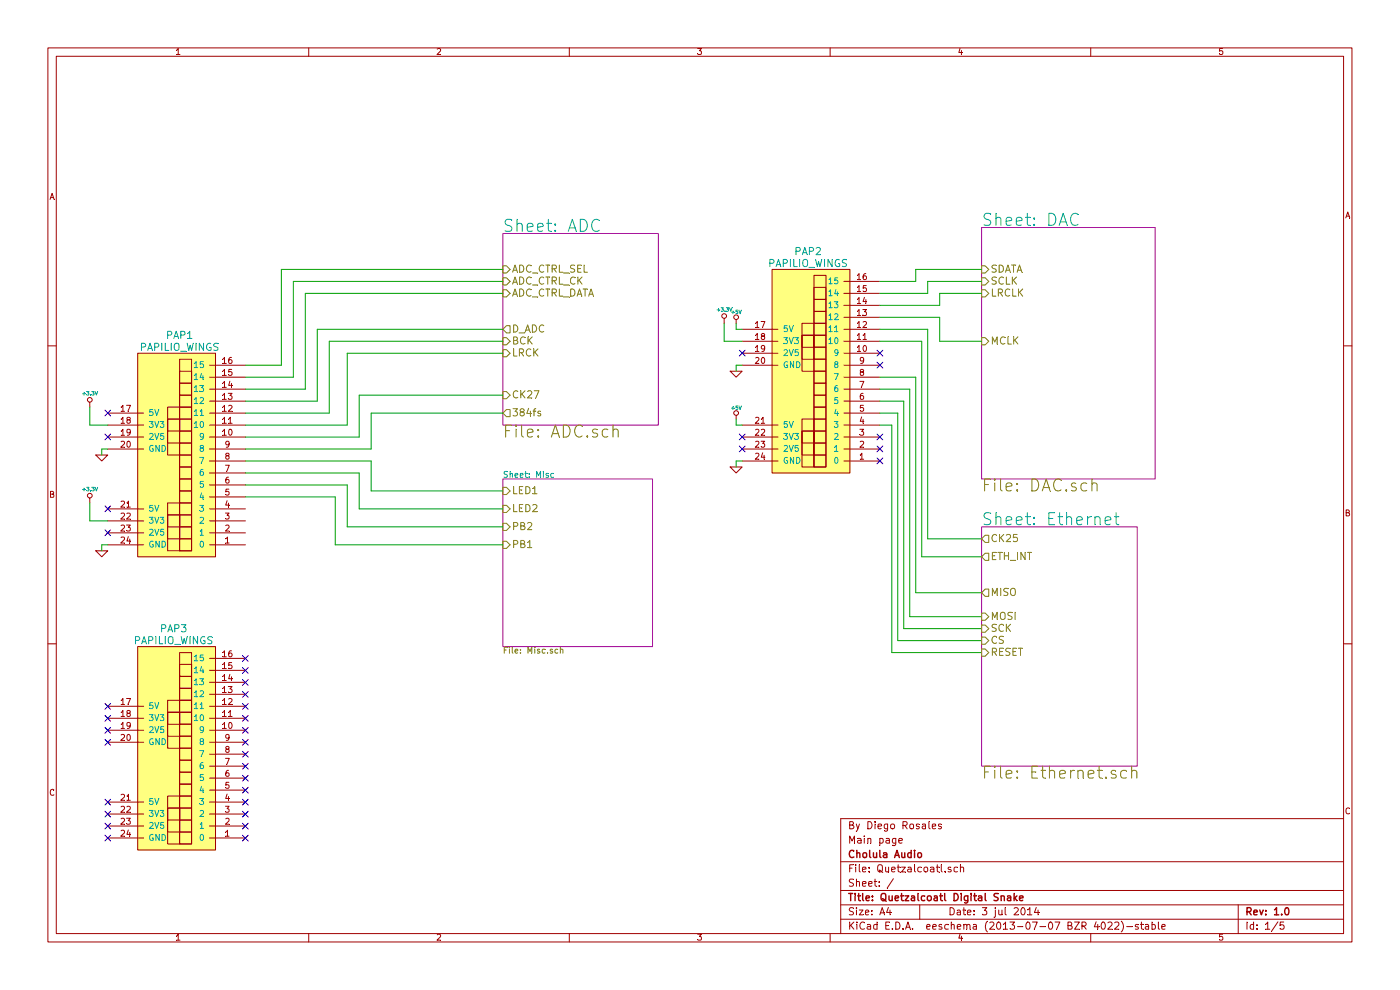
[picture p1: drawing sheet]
EESchema Schematic File Version 2
LIBS:power
LIBS:device
LIBS:transistors
LIBS:conn
LIBS:linear
LIBS:regul
LIBS:74xx
LIBS:cmos4000
LIBS:adc-dac
LIBS:memory
LIBS:xilinx
LIBS:special
LIBS:microcontrollers
LIBS:dsp
LIBS:microchip
LIBS:analog_switches
LIBS:motorola
LIBS:texas
LIBS:intel
LIBS:audio
LIBS:interface
LIBS:digital-audio
LIBS:philips
LIBS:display
LIBS:cypress
LIBS:siliconi
LIBS:opto
LIBS:atmel
LIBS:contrib
LIBS:valves
LIBS:papilio_wings
LIBS:Ethernet_controllers
LIBS:Transformers
LIBS:ADC
LIBS:PLL
LIBS:Jacks
LIBS:DAC
LIBS:Pushbutton
LIBS:Quetzalcoatl-cache
EELAYER 27 0
EELAYER END
$Descr A4 11693 8268
encoding utf-8
Sheet 1 5
Title "Quetzalcoatl Digital Snake"
Date "3 jul 2014"
Rev "1.0"
Comp "Cholula Audio"
Comment1 "Main page"
Comment2 "By Diego Rosales"
Comment3 ""
Comment4 ""
$EndDescr
$Comp
L PAPILIO_WINGS PAP1
U 1 1
P 1500 3950
F 0 "PAP1" H 1500 2800 60  0000 C CNN
F 1 "PAPILIO_WINGS" H 1500 2900 60  0000 C CNN
F 2 "~" H 1500 3950 60  0000 C CNN
F 3 "~" H 1500 3950 60  0000 C CNN
	1    1500 3950
	-1   0    0    1   
$EndComp
$Sheet
S 4200 1950 1300 1600
U 539B24BD
F0 "ADC" 100
F1 "ADC.sch" 100
F2 "D_ADC" O L 4200 2750 60 
F3 "LRCK" I L 4200 2950 60 
F4 "BCK" I L 4200 2850 60 
F5 "ADC_CTRL_SEL" I L 4200 2250 60 
F6 "ADC_CTRL_DATA" I L 4200 2450 60 
F7 "ADC_CTRL_CK" I L 4200 2350 60 
F8 "CK27" I L 4200 3300 60 
F9 "384fs" O L 4200 3450 60 
$EndSheet
$Comp
L +3.3V #PWR8
U 1 1
P 750 4200
F 0 "#PWR8" H 750 4160 30  0001 C CNN
F 1 "+3.3V" H 750 4310 30  0000 C CNN
F 2 "" H 750 4200 60  0000 C CNN
F 3 "" H 750 4200 60  0000 C CNN
	1    750  4200
	1    0    0    -1  
$EndComp
$Comp
L +3.3V #PWR4
U 1 1
P 750 3400
F 0 "#PWR4" H 750 3360 30  0001 C CNN
F 1 "+3.3V" H 750 3510 30  0000 C CNN
F 2 "" H 750 3400 60  0000 C CNN
F 3 "" H 750 3400 60  0000 C CNN
	1    750  3400
	1    0    0    -1  
$EndComp
$Comp
L GND #PWR6
U 1 1
P 850 3800
F 0 "#PWR6" H 850 3800 30  0001 C CNN
F 1 "GND" H 850 3730 30  0001 C CNN
F 2 "" H 850 3800 60  0000 C CNN
F 3 "" H 850 3800 60  0000 C CNN
	1    850  3800
	1    0    0    -1  
$EndComp
$Comp
L GND #PWR9
U 1 1
P 850 4600
F 0 "#PWR9" H 850 4600 30  0001 C CNN
F 1 "GND" H 850 4530 30  0001 C CNN
F 2 "" H 850 4600 60  0000 C CNN
F 3 "" H 850 4600 60  0000 C CNN
	1    850  4600
	1    0    0    -1  
$EndComp
NoConn ~ 900  4450
NoConn ~ 900  3650
$Comp
L PAPILIO_WINGS PAP2
U 1 1
P 6800 3250
F 0 "PAP2" H 6850 2100 60  0000 C CNN
F 1 "PAPILIO_WINGS" H 6850 2200 60  0000 C CNN
F 2 "~" H 6800 3250 60  0000 C CNN
F 3 "~" H 6800 3250 60  0000 C CNN
	1    6800 3250
	-1   0    0    1   
$EndComp
$Comp
L +5V #PWR5
U 1 1
P 6150 3500
F 0 "#PWR5" H 6150 3590 20  0001 C CNN
F 1 "+5V" H 6150 3590 30  0000 C CNN
F 2 "" H 6150 3500 60  0000 C CNN
F 3 "" H 6150 3500 60  0000 C CNN
	1    6150 3500
	1    0    0    -1  
$EndComp
$Comp
L +5V #PWR2
U 1 1
P 6150 2700
F 0 "#PWR2" H 6150 2790 20  0001 C CNN
F 1 "+5V" H 6150 2790 30  0000 C CNN
F 2 "" H 6150 2700 60  0000 C CNN
F 3 "" H 6150 2700 60  0000 C CNN
	1    6150 2700
	1    0    0    -1  
$EndComp
$Comp
L GND #PWR3
U 1 1
P 6150 3100
F 0 "#PWR3" H 6150 3100 30  0001 C CNN
F 1 "GND" H 6150 3030 30  0001 C CNN
F 2 "" H 6150 3100 60  0000 C CNN
F 3 "" H 6150 3100 60  0000 C CNN
	1    6150 3100
	1    0    0    -1  
$EndComp
$Comp
L GND #PWR7
U 1 1
P 6150 3900
F 0 "#PWR7" H 6150 3900 30  0001 C CNN
F 1 "GND" H 6150 3830 30  0001 C CNN
F 2 "" H 6150 3900 60  0000 C CNN
F 3 "" H 6150 3900 60  0000 C CNN
	1    6150 3900
	1    0    0    -1  
$EndComp
NoConn ~ 6200 3750
NoConn ~ 6200 2950
$Sheet
S 8200 1900 1450 2100
U 53AB66E8
F0 "DAC" 100
F1 "DAC.sch" 100
F2 "SDATA" I L 8200 2250 60 
F3 "SCLK" I L 8200 2350 60 
F4 "LRCLK" I L 8200 2450 60 
F5 "MCLK" I L 8200 2850 60 
$EndSheet
NoConn ~ 900  3450
NoConn ~ 900  4250
NoConn ~ 6200 3650
$Comp
L PAPILIO_WINGS PAP3
U 1 1
P 1500 6400
F 0 "PAP3" H 1550 5250 60  0000 C CNN
F 1 "PAPILIO_WINGS" H 1550 5350 60  0000 C CNN
F 2 "~" H 1500 6400 60  0000 C CNN
F 3 "~" H 1500 6400 60  0000 C CNN
	1    1500 6400
	-1   0    0    1   
$EndComp
NoConn ~ 900  5900
NoConn ~ 900  6000
NoConn ~ 900  6100
NoConn ~ 900  6200
NoConn ~ 900  6700
NoConn ~ 900  6800
NoConn ~ 900  6900
NoConn ~ 900  7000
NoConn ~ 2050 7000
NoConn ~ 2050 6900
NoConn ~ 2050 6800
NoConn ~ 2050 6700
NoConn ~ 2050 6600
NoConn ~ 2050 6500
NoConn ~ 2050 6400
NoConn ~ 2050 6300
NoConn ~ 2050 6200
NoConn ~ 2050 6100
NoConn ~ 2050 6000
NoConn ~ 2050 5900
NoConn ~ 2050 5800
NoConn ~ 2050 5700
NoConn ~ 2050 5600
NoConn ~ 2050 5500
Wire Wire Line
	2050 3650 3000 3650
Wire Wire Line
	3000 3650 3000 3300
Wire Wire Line
	3000 3300 4200 3300
Wire Wire Line
	2050 3550 2900 3550
Wire Wire Line
	2900 3550 2900 2950
Wire Wire Line
	2900 2950 4200 2950
Wire Wire Line
	2750 2850 4200 2850
Wire Wire Line
	2750 2850 2750 3450
Wire Wire Line
	2750 3450 2050 3450
Wire Wire Line
	2050 3350 2650 3350
Wire Wire Line
	2650 3350 2650 2750
Wire Wire Line
	2650 2750 4200 2750
Wire Wire Line
	2050 3250 2550 3250
Wire Wire Line
	2550 3250 2550 2450
Wire Wire Line
	2550 2450 4200 2450
Wire Wire Line
	2050 3150 2450 3150
Wire Wire Line
	2450 3150 2450 2350
Wire Wire Line
	2450 2350 4200 2350
Wire Wire Line
	2050 3050 2350 3050
Wire Wire Line
	2350 3050 2350 2250
Wire Wire Line
	2350 2250 4200 2250
Wire Wire Line
	750  4350 900  4350
Wire Wire Line
	750  4200 750  4350
Wire Wire Line
	750  3550 900  3550
Wire Wire Line
	750  3400 750  3550
Wire Wire Line
	900  3750 850  3750
Wire Wire Line
	850  3750 850  3800
Wire Wire Line
	900  4550 850  4550
Wire Wire Line
	850  4550 850  4600
Wire Wire Line
	6200 3550 6150 3550
Wire Wire Line
	6150 3550 6150 3500
Wire Wire Line
	6200 2750 6150 2750
Wire Wire Line
	6150 2750 6150 2700
Wire Wire Line
	6200 3050 6150 3050
Wire Wire Line
	6150 3050 6150 3100
Wire Wire Line
	6200 3850 6150 3850
Wire Wire Line
	6150 3850 6150 3900
Wire Wire Line
	7350 2350 7650 2350
Wire Wire Line
	7650 2350 7650 2250
Wire Wire Line
	7650 2250 8200 2250
Wire Wire Line
	7350 2450 7750 2450
Wire Wire Line
	7750 2450 7750 2350
Wire Wire Line
	7750 2350 8200 2350
Wire Wire Line
	7350 2550 7850 2550
Wire Wire Line
	7850 2550 7850 2450
Wire Wire Line
	7850 2450 8200 2450
Wire Wire Line
	7350 2650 7850 2650
Wire Wire Line
	7850 2650 7850 2850
Wire Wire Line
	7850 2850 8200 2850
Wire Wire Line
	7350 2750 7750 2750
Wire Wire Line
	7350 2850 7700 2850
Wire Wire Line
	6200 2850 6050 2850
Wire Wire Line
	6050 2850 6050 2700
$Comp
L +3.3V #PWR1
U 1 1
P 6050 2700
F 0 "#PWR1" H 6050 2660 30  0001 C CNN
F 1 "+3.3V" H 6050 2810 30  0000 C CNN
F 2 "" H 6050 2700 60  0000 C CNN
F 3 "" H 6050 2700 60  0000 C CNN
	1    6050 2700
	1    0    0    -1  
$EndComp
Wire Wire Line
	7700 2850 7700 4650
Wire Wire Line
	7700 4650 8200 4650
Wire Wire Line
	7350 3150 7650 3150
Wire Wire Line
	7650 3150 7650 4950
Wire Wire Line
	7650 4950 8200 4950
Wire Wire Line
	7350 3250 7600 3250
Wire Wire Line
	7600 3250 7600 5150
Wire Wire Line
	7600 5150 8200 5150
Wire Wire Line
	7350 3350 7550 3350
Wire Wire Line
	7550 3350 7550 5250
Wire Wire Line
	7550 5250 8200 5250
Wire Wire Line
	7350 3450 7500 3450
Wire Wire Line
	7500 3450 7500 5350
Wire Wire Line
	7500 5350 8200 5350
Wire Wire Line
	7750 2750 7750 4500
Wire Wire Line
	7750 4500 8200 4500
Wire Wire Line
	7350 3550 7450 3550
Wire Wire Line
	7450 3550 7450 5450
Wire Wire Line
	7450 5450 8200 5450
NoConn ~ 7350 3650
NoConn ~ 7350 3750
$Sheet
S 8200 4400 1300 2000
U 539B24BB
F0 "Ethernet" 100
F1 "Ethernet.sch" 100
F2 "RESET" I L 8200 5450 60 
F3 "MISO" O L 8200 4950 60 
F4 "MOSI" I L 8200 5150 60 
F5 "CS" I L 8200 5350 60 
F6 "CK25" O L 8200 4500 60 
F7 "ETH_INT" O L 8200 4650 60 
F8 "SCK" I L 8200 5250 60 
$EndSheet
NoConn ~ 7350 2950
NoConn ~ 7350 3050
NoConn ~ 7350 3850
Wire Wire Line
	2050 3750 3100 3750
Wire Wire Line
	3100 3750 3100 3450
Wire Wire Line
	3100 3450 4200 3450
$Sheet
S 4200 4000 1250 1400
U 53B44318
F0 "Misc" 50
F1 "Misc.sch" 50
F2 "LED1" I L 4200 4100 60 
F3 "LED2" I L 4200 4250 60 
F4 "PB2" I L 4200 4400 60 
F5 "PB1" I L 4200 4550 60 
$EndSheet
Wire Wire Line
	2050 3850 3100 3850
Wire Wire Line
	3100 3850 3100 4100
Wire Wire Line
	3100 4100 4200 4100
Wire Wire Line
	2050 3950 3000 3950
Wire Wire Line
	3000 3950 3000 4250
Wire Wire Line
	3000 4250 4200 4250
Wire Wire Line
	2050 4050 2900 4050
Wire Wire Line
	2900 4050 2900 4400
Wire Wire Line
	2900 4400 4200 4400
Wire Wire Line
	2050 4150 2800 4150
Wire Wire Line
	2800 4150 2800 4550
Wire Wire Line
	2800 4550 4200 4550
$EndSCHEMATC
